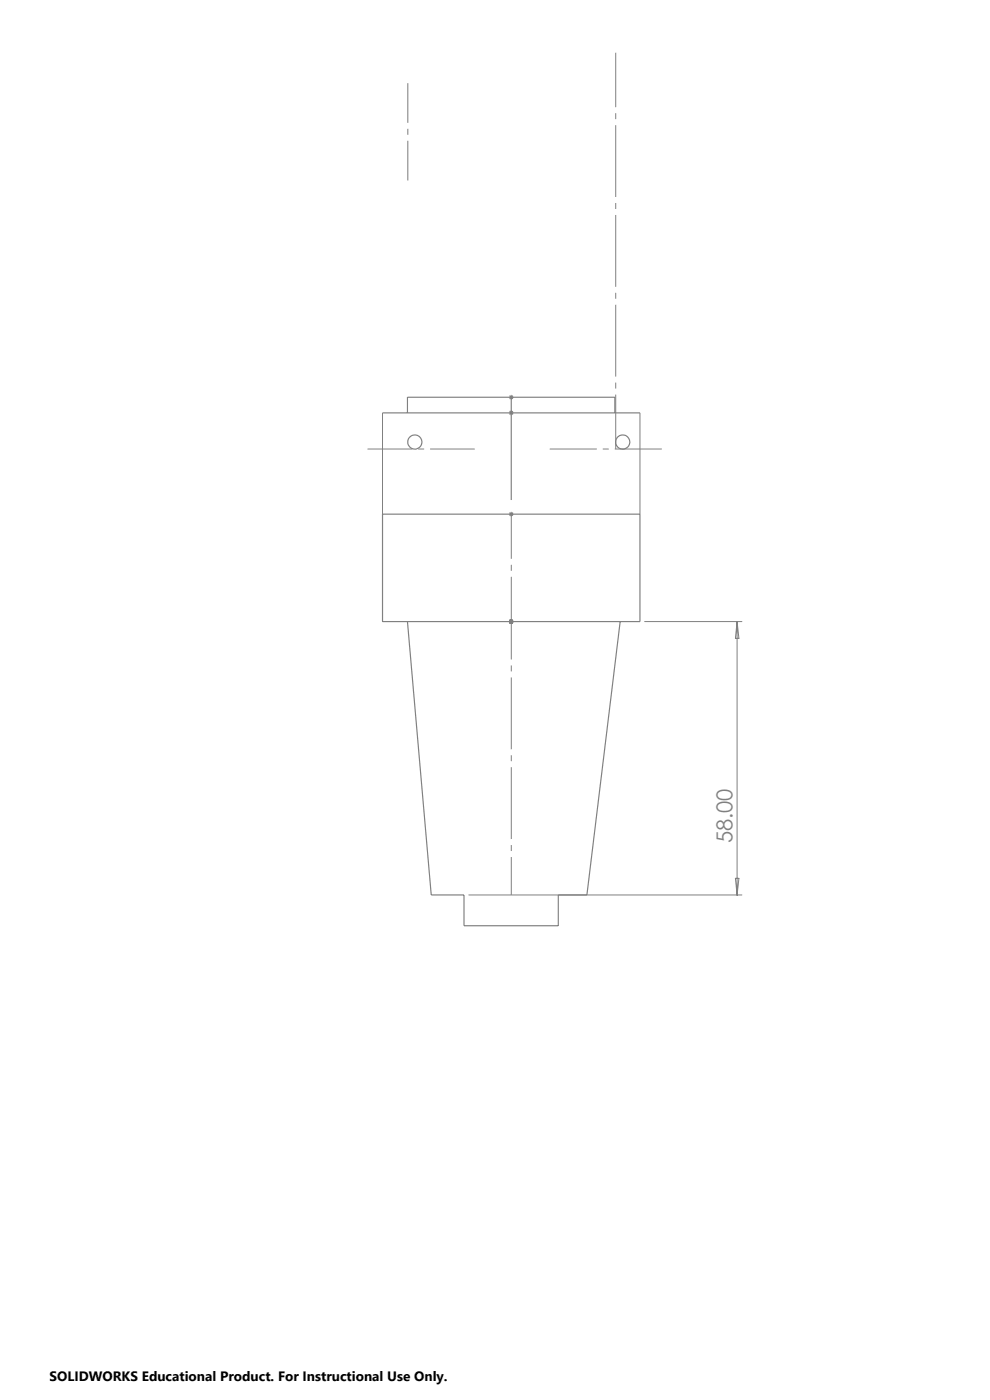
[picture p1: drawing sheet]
<svg xmlns="http://www.w3.org/2000/svg" width="210mm" height="297mm" viewBox="0 0 210 297" stroke-linecap="round" stroke-linejoin="round" font-family="sans-serif">
<g fill="none" stroke="#808080" stroke-width=".21">
<path d="M81.1 87.6v21.5M107.9 87.6h1M107.9 84.3h1M108.1 87.2l.7 .7M108.1 83.9l.7 .7M108.4 83.8v1M108.4 87.1v1M108.8 87.2l-.7 .7M108.8 83.9l-.7 .7M135.7 87.6v21.5M107.9 109.1h1M108.1 108.7l.7 .7"/>
<path d="M108.4 108.6v1M108.8 108.7l-.7 .7M107.9 131.9h1M108.1 131.5l.7 .7M108.4 131.4v1M108.8 131.5l-.7 .7M136.7 131.9h20.7M156.4 131.9v58M156.4 131.9l.3 3.5h-.7zM99.4 189.9h58M156 186.3h.7l-.3 3.6z"/>
</g>
<g fill="none" stroke="#808080" stroke-width=".25">
<path d="M81.1 87.6h54.6M86.4 87.6v-3.3h44v3.3M108.4 84.3v21.8M81.1 109.1h54.6v22.8h-54.6zM86.4 131.9l5.1 58h6.9v6.5h20v-6.5h6.1l7.1-58"/>
<circle cx="88" cy="93.8" r="1.5"/>
<circle cx="132.1" cy="93.8" r="1.5"/>
</g>
<path d="M108.5 189.9v-58" fill="none" stroke="#808080" stroke-width=".21" stroke-dasharray="15.2 1.3 1.3 1.3" stroke-dashoffset="7.2" stroke-linecap="butt"/>
<path d="M108.5 131.9v-22.8" fill="none" stroke="#808080" stroke-width=".21" stroke-dasharray="15.2 1.3 1.3 1.3" stroke-dashoffset="5.7" stroke-linecap="butt"/>
<path d="M130.6 95.3v-84.1" fill="none" stroke="#808080" stroke-width=".21" stroke-dasharray="15.2 1.3 1.3 1.3" stroke-dashoffset="3.7" stroke-linecap="butt"/>
<path d="M140.4 95.3h-23.8" fill="none" stroke="#808080" stroke-width=".21" stroke-dasharray="15.2 1.3 1.3 1.3" stroke-dashoffset="5.3" stroke-linecap="butt"/>
<path d="M86.5 38.3v-20.7" fill="none" stroke="#808080" stroke-width=".21" stroke-dasharray="15.2 1.3 1.3 1.3" stroke-dashoffset="6.8" stroke-linecap="butt"/>
<path d="M78 95.3h22.7" fill="none" stroke="#808080" stroke-width=".21" stroke-dasharray="15.2 1.3 1.3 1.3" stroke-dashoffset="5.8" stroke-linecap="butt"/>
<text font-size="4.7" fill="#808080" x="155.4" y="178.9" transform="rotate(-90 155.4 178.9)">58.00</text>
<text font-size="2.9" x="10.5" y="292.9">SOLIDWORKS Educational Product. For Instructional Use Only.</text>
</svg>
